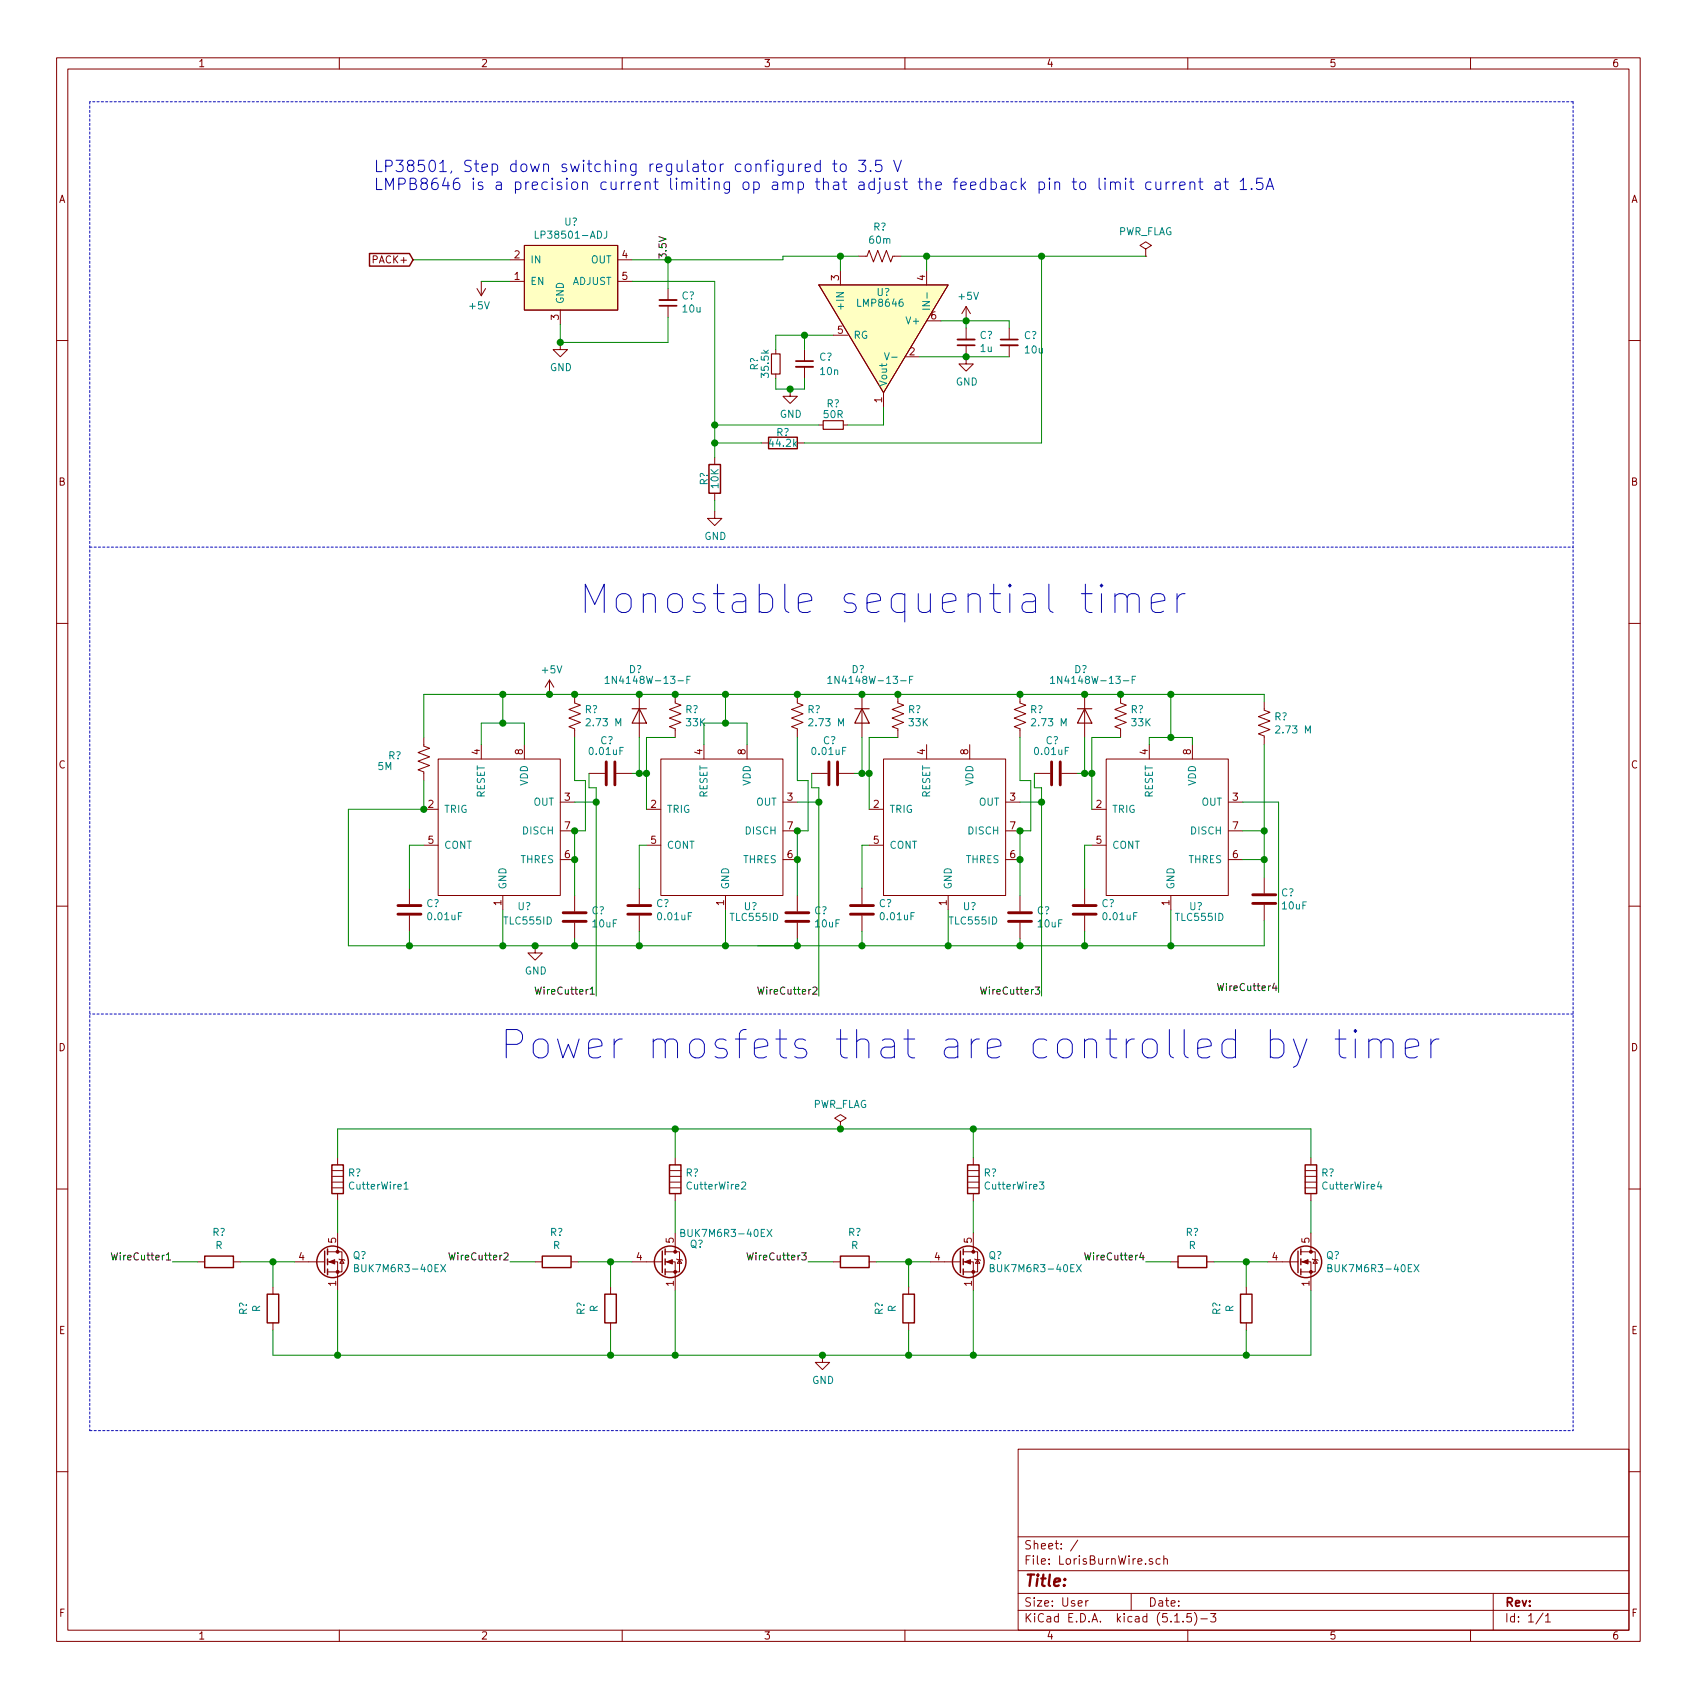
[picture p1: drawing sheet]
EESchema Schematic File Version 4
EELAYER 30 0
EELAYER END
$Descr User 11811 11811
encoding utf-8
Sheet 1 1
Title ""
Date ""
Rev ""
Comp ""
Comment1 ""
Comment2 ""
Comment3 ""
Comment4 ""
$EndDescr
$Comp
L BurnWireLib:LP38501-ADJ U?
U 1 1
P 3900 2000
F 0 "U?" H 3975 2465 50  0000 C CNN
F 1 "LP38501-ADJ" H 3975 2374 50  0000 C CNN
F 2 "" H 3900 2450 50  0001 C CNN
F 3 "" H 3900 2450 50  0001 C CNN
	1    3900 2000
	1    0    0    -1  
$EndComp
Wire Wire Line
	3550 1950 3350 1950
$Comp
L Device:C_Small C?
U 1 1
P 4650 2100
F 0 "C?" H 4558 2054 50  0000 R CNN
F 1 "10u" H 4558 2145 50  0000 R CNN
F 2 "" H 4650 2100 50  0001 C CNN
F 3 "~" H 4650 2100 50  0001 C CNN
	1    4650 2100
	-1   0    0    1   
$EndComp
Wire Wire Line
	4400 1800 4650 1800
Wire Wire Line
	4650 1800 4650 2000
Wire Wire Line
	4650 2200 4650 2375
Wire Wire Line
	2875 1800 3550 1800
$Comp
L power:+5V #PWR?
U 1 1
P 3350 1950
F 0 "#PWR?" H 3350 1800 50  0001 C CNN
F 1 "+5V" H 3365 2123 50  0000 C CNN
F 2 "" H 3350 1950 50  0001 C CNN
F 3 "" H 3350 1950 50  0001 C CNN
	1    3350 1950
	-1   0    0    1   
$EndComp
$Comp
L Device:R_US R?
U 1 1
P 6125 1775
F 0 "R?" V 5920 1775 50  0000 C CNN
F 1 "60m" V 6011 1775 50  0000 C CNN
F 2 "" V 6165 1765 50  0001 C CNN
F 3 "~" H 6125 1775 50  0001 C CNN
	1    6125 1775
	0    1    1    0   
$EndComp
Wire Wire Line
	5975 1775 5850 1775
Wire Wire Line
	6275 1775 6450 1775
Wire Wire Line
	6450 1775 6450 1875
Wire Wire Line
	5850 1775 5850 1875
$Comp
L Device:R_Small R?
U 1 1
P 5800 2950
F 0 "R?" V 5650 2950 50  0000 C CNN
F 1 "50R" V 5725 2950 50  0000 C CNN
F 2 "" H 5800 2950 50  0001 C CNN
F 3 "~" H 5800 2950 50  0001 C CNN
	1    5800 2950
	0    1    1    0   
$EndComp
$Comp
L BurnWireLib:LMP8646 U?
U 1 1
P 6150 2125
F 0 "U?" H 6200 2225 50  0000 R CNN
F 1 "LMP8646" H 6300 2150 50  0000 R CNN
F 2 "" H 6150 2075 50  0001 C CNN
F 3 "" H 6150 2075 50  0001 C CNN
	1    6150 2125
	1    0    0    -1  
$EndComp
Wire Wire Line
	5900 2950 6150 2950
Wire Wire Line
	6150 2950 6150 2825
Wire Wire Line
	4400 1950 4975 1950
Wire Wire Line
	4975 1950 4975 2950
Wire Wire Line
	4975 2950 5700 2950
Wire Wire Line
	4975 2950 4975 3075
Connection ~ 4975 2950
$Comp
L Device:R R?
U 1 1
P 4975 3325
F 0 "R?" V 4900 3325 50  0000 C CNN
F 1 "10K" V 4975 3325 50  0000 C CNN
F 2 "" V 4905 3325 50  0001 C CNN
F 3 "~" H 4975 3325 50  0001 C CNN
	1    4975 3325
	1    0    0    -1  
$EndComp
$Comp
L Device:R R?
U 1 1
P 5450 3075
F 0 "R?" V 5375 3075 50  0000 C CNN
F 1 "44.2k" V 5450 3075 50  0000 C CNN
F 2 "" V 5380 3075 50  0001 C CNN
F 3 "~" H 5450 3075 50  0001 C CNN
	1    5450 3075
	0    1    1    0   
$EndComp
Wire Wire Line
	4975 3075 5300 3075
Connection ~ 4975 3075
Wire Wire Line
	5600 3075 7250 3075
Wire Wire Line
	7250 3075 7250 1775
Wire Wire Line
	7250 1775 6450 1775
Connection ~ 6450 1775
$Comp
L Device:C_Small C?
U 1 1
P 7025 2375
F 0 "C?" H 7125 2425 50  0000 L CNN
F 1 "10u" H 7125 2325 50  0000 L CNN
F 2 "" H 7025 2375 50  0001 C CNN
F 3 "~" H 7025 2375 50  0001 C CNN
	1    7025 2375
	1    0    0    -1  
$EndComp
$Comp
L Device:C_Small C?
U 1 1
P 6725 2375
F 0 "C?" H 6633 2329 50  0000 R CNN
F 1 "1u" H 6633 2420 50  0000 R CNN
F 2 "" H 6725 2375 50  0001 C CNN
F 3 "~" H 6725 2375 50  0001 C CNN
	1    6725 2375
	-1   0    0    1   
$EndComp
Wire Wire Line
	6400 2475 6725 2475
Wire Wire Line
	7025 2475 6725 2475
Connection ~ 6725 2475
Wire Wire Line
	6550 2225 6725 2225
Wire Wire Line
	6725 2225 6725 2275
Wire Wire Line
	7025 2225 7025 2275
Connection ~ 6725 2225
$Comp
L power:+5V #PWR?
U 1 1
P 6725 2225
F 0 "#PWR?" H 6725 2075 50  0001 C CNN
F 1 "+5V" H 6740 2398 50  0000 C CNN
F 2 "" H 6725 2225 50  0001 C CNN
F 3 "" H 6725 2225 50  0001 C CNN
	1    6725 2225
	1    0    0    -1  
$EndComp
Wire Wire Line
	4650 1800 5450 1800
Wire Wire Line
	5450 1800 5450 1775
Wire Wire Line
	5450 1775 5850 1775
Connection ~ 4650 1800
Connection ~ 5850 1775
Wire Wire Line
	4975 3175 4975 3075
Wire Wire Line
	4975 3475 4975 3550
$Comp
L power:GND #PWR?
U 1 1
P 4975 3550
F 0 "#PWR?" H 4975 3300 50  0001 C CNN
F 1 "GND" H 4980 3377 50  0000 C CNN
F 2 "" H 4975 3550 50  0001 C CNN
F 3 "" H 4975 3550 50  0001 C CNN
	1    4975 3550
	1    0    0    -1  
$EndComp
Wire Wire Line
	3900 2250 3900 2375
Connection ~ 3900 2375
Wire Wire Line
	3900 2375 4650 2375
$Comp
L power:GND #PWR?
U 1 1
P 3900 2375
F 0 "#PWR?" H 3900 2125 50  0001 C CNN
F 1 "GND" H 3905 2202 50  0000 C CNN
F 2 "" H 3900 2375 50  0001 C CNN
F 3 "" H 3900 2375 50  0001 C CNN
	1    3900 2375
	1    0    0    -1  
$EndComp
Connection ~ 7250 1775
$Comp
L power:GND #PWR?
U 1 1
P 6725 2475
F 0 "#PWR?" H 6725 2225 50  0001 C CNN
F 1 "GND" H 6730 2302 50  0000 C CNN
F 2 "" H 6725 2475 50  0001 C CNN
F 3 "" H 6725 2475 50  0001 C CNN
	1    6725 2475
	1    0    0    -1  
$EndComp
Wire Wire Line
	6725 2225 7025 2225
$Comp
L Device:C_Small C?
U 1 1
P 5600 2525
F 0 "C?" H 5700 2575 50  0000 L CNN
F 1 "10n" H 5700 2475 50  0000 L CNN
F 2 "" H 5600 2525 50  0001 C CNN
F 3 "~" H 5600 2525 50  0001 C CNN
	1    5600 2525
	1    0    0    -1  
$EndComp
$Comp
L Device:R_Small R?
U 1 1
P 5400 2525
F 0 "R?" V 5250 2525 50  0000 C CNN
F 1 "35.5k" V 5325 2525 50  0000 C CNN
F 2 "" H 5400 2525 50  0001 C CNN
F 3 "~" H 5400 2525 50  0001 C CNN
	1    5400 2525
	1    0    0    -1  
$EndComp
Wire Wire Line
	5400 2425 5400 2325
Wire Wire Line
	5400 2325 5600 2325
Wire Wire Line
	5600 2425 5600 2325
Connection ~ 5600 2325
Wire Wire Line
	5600 2325 5800 2325
Wire Wire Line
	5400 2625 5400 2700
Wire Wire Line
	5400 2700 5500 2700
Wire Wire Line
	5600 2700 5600 2625
$Comp
L power:GND #PWR?
U 1 1
P 5500 2700
F 0 "#PWR?" H 5500 2450 50  0001 C CNN
F 1 "GND" H 5505 2527 50  0000 C CNN
F 2 "" H 5500 2700 50  0001 C CNN
F 3 "" H 5500 2700 50  0001 C CNN
	1    5500 2700
	1    0    0    -1  
$EndComp
Connection ~ 5500 2700
Wire Wire Line
	5500 2700 5600 2700
Text GLabel 2875 1800 0    50   Input ~ 0
PACK+
$Comp
L LorisBurnWire-rescue:TLC555-Loris U?
U 1 1
P 3500 5775
F 0 "U?" H 3650 5250 50  0000 C CNN
F 1 "TLC555ID" H 3675 5150 50  0000 C CNN
F 2 "Housings_SOIC:SOIC-8_3.9x4.9mm_Pitch1.27mm" H 3500 5975 50  0001 C CNN
F 3 "" H 3500 5975 50  0001 C CNN
	1    3500 5775
	1    0    0    -1  
$EndComp
Wire Wire Line
	3500 5025 3500 4825
Wire Wire Line
	3500 5025 3650 5025
Wire Wire Line
	3650 5025 3650 5175
Wire Wire Line
	3500 5025 3350 5025
Wire Wire Line
	3350 5025 3350 5175
Connection ~ 3500 5025
Wire Wire Line
	5050 5025 5050 4825
Wire Wire Line
	5050 5025 5200 5025
Wire Wire Line
	5200 5025 5200 5175
Wire Wire Line
	5050 5025 4900 5025
Wire Wire Line
	4900 5025 4900 5175
Connection ~ 5050 5025
Wire Wire Line
	5050 4825 4700 4825
Wire Wire Line
	2950 5425 2950 5625
Wire Wire Line
	3500 6325 3500 6575
Wire Wire Line
	2850 6475 2850 6575
Wire Wire Line
	2950 5875 2850 5875
Wire Wire Line
	2850 5875 2850 6175
Wire Wire Line
	4000 5575 4150 5575
Wire Wire Line
	4150 5575 4150 5475
Wire Wire Line
	4150 5475 4100 5475
Wire Wire Line
	4100 5475 4100 5375
Text Label 4150 6925 2    50   ~ 0
WireCutter1
$Comp
L Device:R_US R?
U 1 1
P 4000 4975
F 0 "R?" H 4068 5021 50  0000 L CNN
F 1 "2.73 M" H 4068 4930 50  0000 L CNN
F 2 "Resistor_SMD:R_1206_3216Metric_Pad1.42x1.75mm_HandSolder" V 4040 4965 50  0001 C CNN
F 3 "~" H 4000 4975 50  0001 C CNN
	1    4000 4975
	1    0    0    -1  
$EndComp
Connection ~ 4000 4825
Wire Wire Line
	4000 4825 3825 4825
Wire Wire Line
	4000 5775 4000 5975
Wire Wire Line
	4000 6225 4000 5975
Connection ~ 4000 5975
Wire Wire Line
	3500 6575 3725 6575
Wire Wire Line
	4000 6575 4000 6525
Connection ~ 3500 6575
Wire Wire Line
	4000 6575 4450 6575
Wire Wire Line
	4450 6575 4450 6475
Connection ~ 4000 6575
$Comp
L Device:D D?
U 1 1
P 4450 4975
F 0 "D?" V 4125 4900 50  0000 L CNN
F 1 "1N4148W-13-F" V 4200 4725 50  0000 L CNN
F 2 "Diodes_SMD:D_SOD-123" H 4450 4975 50  0001 C CNN
F 3 "~" H 4450 4975 50  0001 C CNN
	1    4450 4975
	0    1    1    0   
$EndComp
Connection ~ 4450 4825
Wire Wire Line
	4450 4825 4000 4825
Wire Wire Line
	5050 6325 5050 6575
Wire Wire Line
	5050 6575 4450 6575
Connection ~ 4450 6575
Connection ~ 5050 6575
Wire Wire Line
	4500 5875 4450 5875
Wire Wire Line
	4450 5875 4450 6175
$Comp
L Device:R_US R?
U 1 1
P 4700 4975
F 0 "R?" H 4768 5021 50  0000 L CNN
F 1 "33K" H 4768 4930 50  0000 L CNN
F 2 "Resistor_SMD:R_1206_3216Metric_Pad1.42x1.75mm_HandSolder" V 4740 4965 50  0001 C CNN
F 3 "~" H 4700 4975 50  0001 C CNN
	1    4700 4975
	1    0    0    -1  
$EndComp
Connection ~ 4700 4825
Wire Wire Line
	4700 4825 4450 4825
Wire Wire Line
	4700 5125 4500 5125
Wire Wire Line
	4500 5125 4500 5375
Wire Wire Line
	4400 5375 4450 5375
Connection ~ 4500 5375
Wire Wire Line
	4500 5375 4500 5625
Wire Wire Line
	4450 5125 4450 5375
Connection ~ 4450 5375
Wire Wire Line
	4450 5375 4500 5375
Text Label 5700 6925 2    50   ~ 0
WireCutter2
$Comp
L Device:C C?
U 1 1
P 2850 6325
F 0 "C?" H 2965 6371 50  0000 L CNN
F 1 "0.01uF" H 2965 6280 50  0000 L CNN
F 2 "Capacitor_SMD:C_1206_3216Metric_Pad1.42x1.75mm_HandSolder" H 2888 6175 50  0001 C CNN
F 3 "~" H 2850 6325 50  0001 C CNN
	1    2850 6325
	1    0    0    -1  
$EndComp
$Comp
L Device:C C?
U 1 1
P 4000 6375
F 0 "C?" H 4115 6421 50  0000 L CNN
F 1 "10uF" H 4115 6330 50  0000 L CNN
F 2 "Capacitor_SMD:C_1206_3216Metric_Pad1.42x1.75mm_HandSolder" H 4038 6225 50  0001 C CNN
F 3 "~" H 4000 6375 50  0001 C CNN
	1    4000 6375
	1    0    0    -1  
$EndComp
$Comp
L Device:C C?
U 1 1
P 4450 6325
F 0 "C?" H 4565 6371 50  0000 L CNN
F 1 "0.01uF" H 4565 6280 50  0000 L CNN
F 2 "Capacitor_SMD:C_1206_3216Metric_Pad1.42x1.75mm_HandSolder" H 4488 6175 50  0001 C CNN
F 3 "~" H 4450 6325 50  0001 C CNN
	1    4450 6325
	1    0    0    -1  
$EndComp
$Comp
L Device:C C?
U 1 1
P 4250 5375
F 0 "C?" V 4475 5350 50  0000 L CNN
F 1 "0.01uF" V 4400 5275 50  0000 L CNN
F 2 "Capacitor_SMD:C_1206_3216Metric_Pad1.42x1.75mm_HandSolder" H 4288 5225 50  0001 C CNN
F 3 "~" H 4250 5375 50  0001 C CNN
	1    4250 5375
	0    -1   -1   0   
$EndComp
Wire Wire Line
	4150 5575 4150 6925
Connection ~ 4150 5575
Wire Wire Line
	4000 5775 4075 5775
Wire Wire Line
	4075 5775 4075 5425
Wire Wire Line
	4075 5425 4000 5425
Wire Wire Line
	4000 5425 4000 5125
Connection ~ 4000 5775
$Comp
L power:+5V #PWR?
U 1 1
P 3825 4825
F 0 "#PWR?" H 3825 4675 50  0001 C CNN
F 1 "+5V" H 3840 4998 50  0000 C CNN
F 2 "" H 3825 4825 50  0001 C CNN
F 3 "" H 3825 4825 50  0001 C CNN
	1    3825 4825
	1    0    0    -1  
$EndComp
Connection ~ 3825 4825
Wire Wire Line
	3825 4825 3500 4825
Wire Wire Line
	2850 6575 3500 6575
$Comp
L power:GND #PWR?
U 1 1
P 3725 6575
F 0 "#PWR?" H 3725 6325 50  0001 C CNN
F 1 "GND" H 3730 6402 50  0000 C CNN
F 2 "" H 3725 6575 50  0001 C CNN
F 3 "" H 3725 6575 50  0001 C CNN
	1    3725 6575
	1    0    0    -1  
$EndComp
Connection ~ 3725 6575
Wire Wire Line
	3725 6575 4000 6575
$Comp
L Device:R_US R?
U 1 1
P 2950 5275
F 0 "R?" H 2700 5300 50  0000 L CNN
F 1 "5M" H 2625 5225 50  0000 L CNN
F 2 "Resistor_SMD:R_1206_3216Metric_Pad1.42x1.75mm_HandSolder" V 2990 5265 50  0001 C CNN
F 3 "~" H 2950 5275 50  0001 C CNN
	1    2950 5275
	1    0    0    -1  
$EndComp
Wire Wire Line
	2950 5125 2950 4825
Wire Wire Line
	2950 4825 3500 4825
Connection ~ 3500 4825
Wire Wire Line
	2950 5625 2425 5625
Wire Wire Line
	2425 5625 2425 6575
Wire Wire Line
	2425 6575 2850 6575
Connection ~ 2950 5625
Connection ~ 2850 6575
$Comp
L LorisBurnWire-rescue:TLC555-Loris U?
U 1 1
P 6600 5775
F 0 "U?" H 6750 5250 50  0000 C CNN
F 1 "TLC555ID" H 6775 5150 50  0000 C CNN
F 2 "Housings_SOIC:SOIC-8_3.9x4.9mm_Pitch1.27mm" H 6600 5975 50  0001 C CNN
F 3 "" H 6600 5975 50  0001 C CNN
	1    6600 5775
	1    0    0    -1  
$EndComp
$Comp
L LorisBurnWire-rescue:TLC555-Loris U?
U 1 1
P 5050 5775
F 0 "U?" H 5225 5250 50  0000 C CNN
F 1 "TLC555ID" H 5250 5175 50  0000 C CNN
F 2 "Housings_SOIC:SOIC-8_3.9x4.9mm_Pitch1.27mm" H 5050 5975 50  0001 C CNN
F 3 "" H 5050 5975 50  0001 C CNN
	1    5050 5775
	1    0    0    -1  
$EndComp
Wire Wire Line
	5700 5575 5700 5475
Wire Wire Line
	5700 5475 5650 5475
Wire Wire Line
	5650 5475 5650 5375
$Comp
L Device:R_US R?
U 1 1
P 5550 4975
F 0 "R?" H 5618 5021 50  0000 L CNN
F 1 "2.73 M" H 5618 4930 50  0000 L CNN
F 2 "Resistor_SMD:R_1206_3216Metric_Pad1.42x1.75mm_HandSolder" V 5590 4965 50  0001 C CNN
F 3 "~" H 5550 4975 50  0001 C CNN
	1    5550 4975
	1    0    0    -1  
$EndComp
Connection ~ 5550 4825
Wire Wire Line
	5550 6575 5550 6525
Wire Wire Line
	5550 6575 6000 6575
Wire Wire Line
	6000 6575 6000 6475
Connection ~ 5550 6575
$Comp
L Device:D D?
U 1 1
P 6000 4975
F 0 "D?" V 5675 4900 50  0000 L CNN
F 1 "1N4148W-13-F" V 5750 4725 50  0000 L CNN
F 2 "Diodes_SMD:D_SOD-123" H 6000 4975 50  0001 C CNN
F 3 "~" H 6000 4975 50  0001 C CNN
	1    6000 4975
	0    1    1    0   
$EndComp
Connection ~ 6000 4825
Wire Wire Line
	6000 4825 5550 4825
Connection ~ 6000 6575
Wire Wire Line
	6050 5875 6000 5875
Wire Wire Line
	6000 5875 6000 6175
$Comp
L Device:R_US R?
U 1 1
P 6250 4975
F 0 "R?" H 6318 5021 50  0000 L CNN
F 1 "33K" H 6318 4930 50  0000 L CNN
F 2 "Resistor_SMD:R_1206_3216Metric_Pad1.42x1.75mm_HandSolder" V 6290 4965 50  0001 C CNN
F 3 "~" H 6250 4975 50  0001 C CNN
	1    6250 4975
	1    0    0    -1  
$EndComp
Wire Wire Line
	6250 4825 6000 4825
Wire Wire Line
	6250 5125 6050 5125
Wire Wire Line
	6050 5125 6050 5375
Wire Wire Line
	5950 5375 6000 5375
Connection ~ 6050 5375
Wire Wire Line
	6050 5375 6050 5625
Wire Wire Line
	6000 5125 6000 5375
Connection ~ 6000 5375
Wire Wire Line
	6000 5375 6050 5375
$Comp
L Device:C C?
U 1 1
P 5550 6375
F 0 "C?" H 5665 6421 50  0000 L CNN
F 1 "10uF" H 5665 6330 50  0000 L CNN
F 2 "Capacitor_SMD:C_1206_3216Metric_Pad1.42x1.75mm_HandSolder" H 5588 6225 50  0001 C CNN
F 3 "~" H 5550 6375 50  0001 C CNN
	1    5550 6375
	1    0    0    -1  
$EndComp
$Comp
L Device:C C?
U 1 1
P 6000 6325
F 0 "C?" H 6115 6371 50  0000 L CNN
F 1 "0.01uF" H 6115 6280 50  0000 L CNN
F 2 "Capacitor_SMD:C_1206_3216Metric_Pad1.42x1.75mm_HandSolder" H 6038 6175 50  0001 C CNN
F 3 "~" H 6000 6325 50  0001 C CNN
	1    6000 6325
	1    0    0    -1  
$EndComp
$Comp
L Device:C C?
U 1 1
P 5800 5375
F 0 "C?" V 6025 5350 50  0000 L CNN
F 1 "0.01uF" V 5950 5275 50  0000 L CNN
F 2 "Capacitor_SMD:C_1206_3216Metric_Pad1.42x1.75mm_HandSolder" H 5838 5225 50  0001 C CNN
F 3 "~" H 5800 5375 50  0001 C CNN
	1    5800 5375
	0    -1   -1   0   
$EndComp
Wire Wire Line
	5700 5575 5700 6925
Connection ~ 5700 5575
Wire Wire Line
	5550 5775 5625 5775
Wire Wire Line
	5625 5775 5625 5425
Wire Wire Line
	5625 5425 5550 5425
Wire Wire Line
	5550 5425 5550 5125
Wire Wire Line
	5550 5775 5550 5975
Connection ~ 5550 5775
Connection ~ 5550 5975
Wire Wire Line
	5550 5975 5550 6225
Wire Wire Line
	5700 5575 5550 5575
Wire Wire Line
	5050 4825 5550 4825
Connection ~ 5050 4825
Wire Wire Line
	7100 5575 7250 5575
Wire Wire Line
	7250 5575 7250 5475
Wire Wire Line
	7250 5475 7200 5475
Wire Wire Line
	7200 5475 7200 5375
$Comp
L Device:R_US R?
U 1 1
P 7100 4975
F 0 "R?" H 7168 5021 50  0000 L CNN
F 1 "2.73 M" H 7168 4930 50  0000 L CNN
F 2 "Resistor_SMD:R_1206_3216Metric_Pad1.42x1.75mm_HandSolder" V 7140 4965 50  0001 C CNN
F 3 "~" H 7100 4975 50  0001 C CNN
	1    7100 4975
	1    0    0    -1  
$EndComp
Connection ~ 7100 4825
Wire Wire Line
	7100 6575 7100 6525
Wire Wire Line
	7100 6575 7550 6575
Wire Wire Line
	7550 6575 7550 6475
$Comp
L Device:D D?
U 1 1
P 7550 4975
F 0 "D?" V 7225 4900 50  0000 L CNN
F 1 "1N4148W-13-F" V 7300 4725 50  0000 L CNN
F 2 "Diodes_SMD:D_SOD-123" H 7550 4975 50  0001 C CNN
F 3 "~" H 7550 4975 50  0001 C CNN
	1    7550 4975
	0    1    1    0   
$EndComp
Connection ~ 7550 4825
Wire Wire Line
	7550 4825 7100 4825
Wire Wire Line
	8150 6575 7550 6575
Connection ~ 7550 6575
Wire Wire Line
	7600 5875 7550 5875
Wire Wire Line
	7550 5875 7550 6175
$Comp
L Device:R_US R?
U 1 1
P 7800 4975
F 0 "R?" H 7868 5021 50  0000 L CNN
F 1 "33K" H 7868 4930 50  0000 L CNN
F 2 "Resistor_SMD:R_1206_3216Metric_Pad1.42x1.75mm_HandSolder" V 7840 4965 50  0001 C CNN
F 3 "~" H 7800 4975 50  0001 C CNN
	1    7800 4975
	1    0    0    -1  
$EndComp
Wire Wire Line
	7800 4825 7550 4825
Wire Wire Line
	7800 5125 7600 5125
Wire Wire Line
	7600 5125 7600 5375
Wire Wire Line
	7500 5375 7550 5375
Connection ~ 7600 5375
Wire Wire Line
	7600 5375 7600 5625
Wire Wire Line
	7550 5125 7550 5375
Connection ~ 7550 5375
Wire Wire Line
	7550 5375 7600 5375
$Comp
L Device:C C?
U 1 1
P 7100 6375
F 0 "C?" H 7215 6421 50  0000 L CNN
F 1 "10uF" H 7215 6330 50  0000 L CNN
F 2 "Capacitor_SMD:C_1206_3216Metric_Pad1.42x1.75mm_HandSolder" H 7138 6225 50  0001 C CNN
F 3 "~" H 7100 6375 50  0001 C CNN
	1    7100 6375
	1    0    0    -1  
$EndComp
$Comp
L Device:C C?
U 1 1
P 7550 6325
F 0 "C?" H 7665 6371 50  0000 L CNN
F 1 "0.01uF" H 7665 6280 50  0000 L CNN
F 2 "Capacitor_SMD:C_1206_3216Metric_Pad1.42x1.75mm_HandSolder" H 7588 6175 50  0001 C CNN
F 3 "~" H 7550 6325 50  0001 C CNN
	1    7550 6325
	1    0    0    -1  
$EndComp
$Comp
L Device:C C?
U 1 1
P 7350 5375
F 0 "C?" V 7575 5350 50  0000 L CNN
F 1 "0.01uF" V 7500 5275 50  0000 L CNN
F 2 "Capacitor_SMD:C_1206_3216Metric_Pad1.42x1.75mm_HandSolder" H 7388 5225 50  0001 C CNN
F 3 "~" H 7350 5375 50  0001 C CNN
	1    7350 5375
	0    -1   -1   0   
$EndComp
Wire Wire Line
	7250 5575 7250 6925
Connection ~ 7250 5575
Wire Wire Line
	7100 5775 7175 5775
Wire Wire Line
	7175 5775 7175 5425
Wire Wire Line
	7175 5425 7100 5425
Wire Wire Line
	7100 5425 7100 5125
$Comp
L LorisBurnWire-rescue:TLC555-Loris U?
U 1 1
P 8150 5775
F 0 "U?" H 8325 5250 50  0000 C CNN
F 1 "TLC555ID" H 8350 5175 50  0000 C CNN
F 2 "Housings_SOIC:SOIC-8_3.9x4.9mm_Pitch1.27mm" H 8150 5975 50  0001 C CNN
F 3 "" H 8150 5975 50  0001 C CNN
	1    8150 5775
	1    0    0    -1  
$EndComp
Wire Wire Line
	7100 5775 7100 5975
Connection ~ 7100 5775
Connection ~ 7100 5975
Wire Wire Line
	7100 5975 7100 6225
Wire Wire Line
	6250 4825 7100 4825
Connection ~ 6250 4825
Text Label 7250 6925 2    50   ~ 0
WireCutter3
Connection ~ 7100 6575
Wire Wire Line
	6600 6325 6600 6575
Wire Wire Line
	6000 6575 6600 6575
Connection ~ 6600 6575
Wire Wire Line
	6600 6575 7100 6575
Wire Wire Line
	8150 6575 8150 6325
Wire Wire Line
	8000 5175 8000 5125
Wire Wire Line
	8000 5125 8150 5125
Wire Wire Line
	8300 5125 8300 5175
$Comp
L Device:R_US R?
U 1 1
P 8800 5025
F 0 "R?" H 8868 5071 50  0000 L CNN
F 1 "2.73 M" H 8868 4980 50  0000 L CNN
F 2 "Resistor_SMD:R_1206_3216Metric_Pad1.42x1.75mm_HandSolder" V 8840 5015 50  0001 C CNN
F 3 "~" H 8800 5025 50  0001 C CNN
	1    8800 5025
	1    0    0    -1  
$EndComp
$Comp
L Device:C C?
U 1 1
P 8800 6250
F 0 "C?" H 8915 6296 50  0000 L CNN
F 1 "10uF" H 8915 6205 50  0000 L CNN
F 2 "Capacitor_SMD:C_1206_3216Metric_Pad1.42x1.75mm_HandSolder" H 8838 6100 50  0001 C CNN
F 3 "~" H 8800 6250 50  0001 C CNN
	1    8800 6250
	1    0    0    -1  
$EndComp
Wire Wire Line
	8650 5975 8800 5975
Wire Wire Line
	8800 5975 8800 6100
Wire Wire Line
	8650 5775 8800 5775
Wire Wire Line
	8800 5775 8800 5975
Connection ~ 8800 5975
Wire Wire Line
	8800 5775 8800 5175
Connection ~ 8800 5775
Wire Wire Line
	7800 4825 8150 4825
Wire Wire Line
	8800 4825 8800 4875
Connection ~ 7800 4825
Wire Wire Line
	8150 5125 8150 4825
Connection ~ 8150 5125
Wire Wire Line
	8150 5125 8300 5125
Connection ~ 8150 4825
Wire Wire Line
	8150 4825 8800 4825
Wire Wire Line
	8150 6575 8800 6575
Wire Wire Line
	8800 6575 8800 6400
Connection ~ 8150 6575
Text Label 8900 6900 2    50   ~ 0
WireCutter4
$Comp
L Transistor_FET:BUK7M6R3-40EX Q?
U 1 1
P 2250 8775
F 0 "Q?" H 2454 8821 50  0000 L CNN
F 1 "BUK7M6R3-40EX" H 2454 8730 50  0000 L CNN
F 2 "Package_TO_SOT_SMD:LFPAK33" H 2450 8700 50  0001 L CIN
F 3 "https://assets.nexperia.com/documents/data-sheet/BUK7M6R3-40E.pdf" V 2250 8775 50  0001 L CNN
	1    2250 8775
	1    0    0    -1  
$EndComp
$Comp
L Device:R R?
U 1 1
P 1525 8775
F 0 "R?" V 1318 8775 50  0000 C CNN
F 1 "R" V 1409 8775 50  0000 C CNN
F 2 "" V 1455 8775 50  0001 C CNN
F 3 "~" H 1525 8775 50  0001 C CNN
	1    1525 8775
	0    1    1    0   
$EndComp
Wire Wire Line
	1675 8775 1900 8775
Wire Wire Line
	1900 8775 1900 8950
Connection ~ 1900 8775
Wire Wire Line
	1900 8775 2050 8775
$Comp
L Device:R R?
U 1 1
P 1900 9100
F 0 "R?" V 1693 9100 50  0000 C CNN
F 1 "R" V 1784 9100 50  0000 C CNN
F 2 "" V 1830 9100 50  0001 C CNN
F 3 "~" H 1900 9100 50  0001 C CNN
	1    1900 9100
	1    0    0    -1  
$EndComp
Wire Wire Line
	2350 9425 2350 8975
Wire Wire Line
	2350 8350 2350 8575
$Comp
L Device:Heater R?
U 1 1
P 2350 8200
F 0 "R?" H 2420 8246 50  0000 L CNN
F 1 "CutterWire1" H 2420 8155 50  0000 L CNN
F 2 "" V 2280 8200 50  0001 C CNN
F 3 "~" H 2350 8200 50  0001 C CNN
	1    2350 8200
	1    0    0    -1  
$EndComp
Wire Wire Line
	2350 8050 2350 7850
Wire Wire Line
	1375 8775 1200 8775
$Comp
L Transistor_FET:BUK7M6R3-40EX Q?
U 1 1
P 4600 8775
F 0 "Q?" H 4800 8900 50  0000 L CNN
F 1 "BUK7M6R3-40EX" H 4725 8975 50  0000 L CNN
F 2 "Package_TO_SOT_SMD:LFPAK33" H 4800 8700 50  0001 L CIN
F 3 "https://assets.nexperia.com/documents/data-sheet/BUK7M6R3-40E.pdf" V 4600 8775 50  0001 L CNN
	1    4600 8775
	1    0    0    -1  
$EndComp
$Comp
L Device:R R?
U 1 1
P 3875 8775
F 0 "R?" V 3668 8775 50  0000 C CNN
F 1 "R" V 3759 8775 50  0000 C CNN
F 2 "" V 3805 8775 50  0001 C CNN
F 3 "~" H 3875 8775 50  0001 C CNN
	1    3875 8775
	0    1    1    0   
$EndComp
Wire Wire Line
	4025 8775 4250 8775
Wire Wire Line
	4250 8775 4250 8950
Connection ~ 4250 8775
Wire Wire Line
	4250 8775 4400 8775
$Comp
L Device:R R?
U 1 1
P 4250 9100
F 0 "R?" V 4043 9100 50  0000 C CNN
F 1 "R" V 4134 9100 50  0000 C CNN
F 2 "" V 4180 9100 50  0001 C CNN
F 3 "~" H 4250 9100 50  0001 C CNN
	1    4250 9100
	1    0    0    -1  
$EndComp
Wire Wire Line
	4250 9250 4250 9425
Wire Wire Line
	4700 9425 4700 8975
Wire Wire Line
	4700 8350 4700 8575
$Comp
L Device:Heater R?
U 1 1
P 4700 8200
F 0 "R?" H 4770 8246 50  0000 L CNN
F 1 "CutterWire2" H 4770 8155 50  0000 L CNN
F 2 "" V 4630 8200 50  0001 C CNN
F 3 "~" H 4700 8200 50  0001 C CNN
	1    4700 8200
	1    0    0    -1  
$EndComp
Wire Wire Line
	4700 8050 4700 7850
Wire Wire Line
	3725 8775 3550 8775
$Comp
L Transistor_FET:BUK7M6R3-40EX Q?
U 1 1
P 6675 8775
F 0 "Q?" H 6879 8821 50  0000 L CNN
F 1 "BUK7M6R3-40EX" H 6879 8730 50  0000 L CNN
F 2 "Package_TO_SOT_SMD:LFPAK33" H 6875 8700 50  0001 L CIN
F 3 "https://assets.nexperia.com/documents/data-sheet/BUK7M6R3-40E.pdf" V 6675 8775 50  0001 L CNN
	1    6675 8775
	1    0    0    -1  
$EndComp
$Comp
L Device:R R?
U 1 1
P 5950 8775
F 0 "R?" V 5743 8775 50  0000 C CNN
F 1 "R" V 5834 8775 50  0000 C CNN
F 2 "" V 5880 8775 50  0001 C CNN
F 3 "~" H 5950 8775 50  0001 C CNN
	1    5950 8775
	0    1    1    0   
$EndComp
Wire Wire Line
	6100 8775 6325 8775
Wire Wire Line
	6325 8775 6325 8950
Connection ~ 6325 8775
Wire Wire Line
	6325 8775 6475 8775
$Comp
L Device:R R?
U 1 1
P 6325 9100
F 0 "R?" V 6118 9100 50  0000 C CNN
F 1 "R" V 6209 9100 50  0000 C CNN
F 2 "" V 6255 9100 50  0001 C CNN
F 3 "~" H 6325 9100 50  0001 C CNN
	1    6325 9100
	1    0    0    -1  
$EndComp
Wire Wire Line
	6325 9250 6325 9425
Wire Wire Line
	6775 9425 6775 8975
Wire Wire Line
	6775 8350 6775 8575
$Comp
L Device:Heater R?
U 1 1
P 6775 8200
F 0 "R?" H 6845 8246 50  0000 L CNN
F 1 "CutterWire3" H 6845 8155 50  0000 L CNN
F 2 "" V 6705 8200 50  0001 C CNN
F 3 "~" H 6775 8200 50  0001 C CNN
	1    6775 8200
	1    0    0    -1  
$EndComp
Wire Wire Line
	6775 8050 6775 7850
Wire Wire Line
	5800 8775 5625 8775
$Comp
L Transistor_FET:BUK7M6R3-40EX Q?
U 1 1
P 9025 8775
F 0 "Q?" H 9229 8821 50  0000 L CNN
F 1 "BUK7M6R3-40EX" H 9229 8730 50  0000 L CNN
F 2 "Package_TO_SOT_SMD:LFPAK33" H 9225 8700 50  0001 L CIN
F 3 "https://assets.nexperia.com/documents/data-sheet/BUK7M6R3-40E.pdf" V 9025 8775 50  0001 L CNN
	1    9025 8775
	1    0    0    -1  
$EndComp
$Comp
L Device:R R?
U 1 1
P 8300 8775
F 0 "R?" V 8093 8775 50  0000 C CNN
F 1 "R" V 8184 8775 50  0000 C CNN
F 2 "" V 8230 8775 50  0001 C CNN
F 3 "~" H 8300 8775 50  0001 C CNN
	1    8300 8775
	0    1    1    0   
$EndComp
Wire Wire Line
	8450 8775 8675 8775
Wire Wire Line
	8675 8775 8675 8950
Connection ~ 8675 8775
Wire Wire Line
	8675 8775 8825 8775
$Comp
L Device:R R?
U 1 1
P 8675 9100
F 0 "R?" V 8468 9100 50  0000 C CNN
F 1 "R" V 8559 9100 50  0000 C CNN
F 2 "" V 8605 9100 50  0001 C CNN
F 3 "~" H 8675 9100 50  0001 C CNN
	1    8675 9100
	1    0    0    -1  
$EndComp
Wire Wire Line
	8675 9250 8675 9425
Wire Wire Line
	9125 9425 9125 8975
Wire Wire Line
	9125 8350 9125 8575
$Comp
L Device:Heater R?
U 1 1
P 9125 8200
F 0 "R?" H 9195 8246 50  0000 L CNN
F 1 "CutterWire4" H 9195 8155 50  0000 L CNN
F 2 "" V 9055 8200 50  0001 C CNN
F 3 "~" H 9125 8200 50  0001 C CNN
	1    9125 8200
	1    0    0    -1  
$EndComp
Wire Wire Line
	9125 8050 9125 7850
Wire Wire Line
	8150 8775 7975 8775
Wire Wire Line
	2350 7850 4700 7850
Text Label 1200 8775 2    50   ~ 0
WireCutter1
Text Label 3550 8775 2    50   ~ 0
WireCutter2
Text Label 5625 8775 2    50   ~ 0
WireCutter3
Text Label 7975 8775 2    50   ~ 0
WireCutter4
Connection ~ 4700 7850
Wire Wire Line
	4700 7850 5850 7850
$Comp
L power:PWR_FLAG #FLG?
U 1 1
P 7975 1775
F 0 "#FLG?" H 7975 1850 50  0001 C CNN
F 1 "PWR_FLAG" H 7975 1948 50  0000 C CNN
F 2 "" H 7975 1775 50  0001 C CNN
F 3 "~" H 7975 1775 50  0001 C CNN
	1    7975 1775
	1    0    0    -1  
$EndComp
Wire Wire Line
	7250 1775 7975 1775
$Comp
L power:PWR_FLAG #FLG?
U 1 1
P 5850 7850
F 0 "#FLG?" H 5850 7925 50  0001 C CNN
F 1 "PWR_FLAG" H 5850 8023 50  0000 C CNN
F 2 "" H 5850 7850 50  0001 C CNN
F 3 "~" H 5850 7850 50  0001 C CNN
	1    5850 7850
	1    0    0    -1  
$EndComp
Wire Wire Line
	2350 9425 4250 9425
Connection ~ 4250 9425
Wire Wire Line
	4250 9425 4700 9425
Connection ~ 4700 9425
Wire Wire Line
	4700 9425 5725 9425
Connection ~ 6325 9425
Wire Wire Line
	6325 9425 6775 9425
Connection ~ 6775 9425
Wire Wire Line
	6775 9425 8675 9425
Connection ~ 8675 9425
Wire Wire Line
	8675 9425 9125 9425
$Comp
L power:GND #PWR?
U 1 1
P 5725 9425
F 0 "#PWR?" H 5725 9175 50  0001 C CNN
F 1 "GND" H 5730 9252 50  0000 C CNN
F 2 "" H 5725 9425 50  0001 C CNN
F 3 "" H 5725 9425 50  0001 C CNN
	1    5725 9425
	1    0    0    -1  
$EndComp
Connection ~ 5725 9425
Wire Wire Line
	5725 9425 6325 9425
Connection ~ 5850 7850
Wire Wire Line
	5850 7850 6775 7850
Connection ~ 6775 7850
Wire Wire Line
	6775 7850 9125 7850
Text Label 4650 1800 1    50   ~ 0
3.5V
Wire Notes Line
	10950 700  625  700 
Wire Notes Line
	625  3800 10950 3800
Wire Notes Line
	10950 7050 625  7050
Text Notes 2600 1325 0    79   ~ 0
LP38501, Step down switching regulator configured to 3.5 V\nLMPB8646 is a precision current limiting op amp that adjust the feedback pin to limit current at 1.5A
Text Notes 4025 4275 0    197  ~ 0
Monostable sequential timer
Wire Wire Line
	5275 6575 5550 6575
Wire Wire Line
	5050 6575 5550 6575
Text Notes 3475 7375 0    197  ~ 0
Power mosfets that are controlled by timer
Wire Notes Line
	625  9950 10950 9950
Wire Notes Line
	10950 700  10950 9950
Wire Notes Line
	625  700  625  9950
Wire Wire Line
	2350 9425 1900 9425
Wire Wire Line
	1900 9425 1900 9250
Connection ~ 2350 9425
Wire Wire Line
	8650 5575 8900 5575
Wire Wire Line
	8900 5575 8900 6900
$EndSCHEMATC
